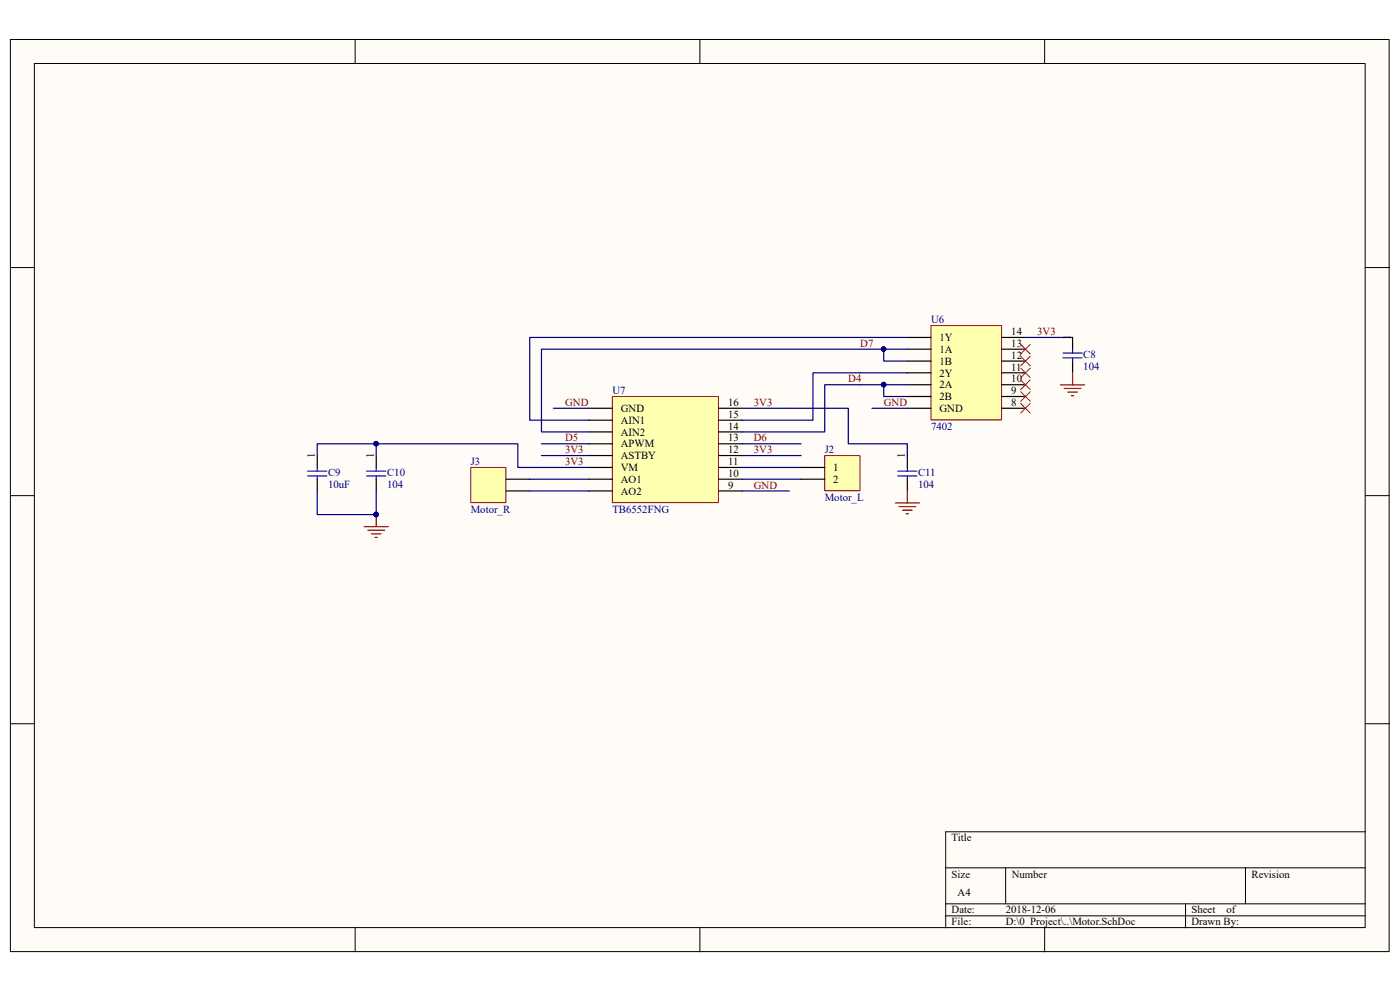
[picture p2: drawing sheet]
<svg xmlns="http://www.w3.org/2000/svg" width="297mm" height="210mm" viewBox="0 0 297 210" stroke-linecap="round" stroke-linejoin="round" font-family="sans-serif">
<g fill="#fffcf8" stroke="#000" stroke-width=".21">
<path d="M2.2 8.4h292.2v193.2h-292.2z" fill-rule="evenodd"/>
<path d="M7.3 13.4h282v183.1h-282z" fill-rule="evenodd"/>
</g>
<g fill="none" stroke="#000" stroke-width=".21">
<path d="M75.3 8.4v5M148.3 8.4v5M221.4 8.4v5M2.2 56.7h5.1M289.4 56.7h5M2.2 105h5.1M289.4 105h5M2.2 153.3h5.1M289.4 153.3h5M289.4 176.2h-89v20.3M75.3 196.5v5.1M148.3 196.5v5.1"/>
<path d="M200.4 183.8h89M200.4 191.4h89M200.4 194h89M213.1 183.8v7.6M221.4 196.5v5.1M251.2 191.4v5.1M263.9 183.8v7.6"/>
</g>
<path d="M129.8 84h22.4v22.5h-22.4z" fill-rule="evenodd" fill="#ffffb0" stroke="#800000" stroke-width=".21"/>
<g fill="none" stroke="#000" stroke-width=".25">
<path d="M124.8 86.5h5M124.8 89h5M124.8 91.5h5M124.8 94h5M124.8 96.5h5M124.8 99h5M152.3 86.5h5M152.3 89h5M152.3 91.5h5M152.3 94h5M152.3 96.5h5M152.3 99h5"/>
<path d="M124.8 101.5h5M124.8 104h5M152.3 101.5h5M152.3 104h5"/>
</g>
<path d="M197.3 69h15v19.9h-15z" fill-rule="evenodd" fill="#ffffb0" stroke="#800000" stroke-width=".21"/>
<g fill="none" stroke="#000" stroke-width=".25">
<path d="M192.3 71.5h5M192.3 74h5M192.3 76.5h5M192.3 79h5M212.3 71.5h5M212.3 74h5M212.3 76.5h5M212.3 79h5M227.3 71.5v2.5M227.3 76.5v2.5M67.2 96.5v2.5M79.7 96.5v2.5"/>
<path d="M192.3 81.5h5M192.3 84h5M192.3 86.5h5M192.3 96.5v2.5M212.3 81.5h5M212.3 84h5M212.3 86.5h5M67.2 101.5v2.5M79.7 101.5v2.5M192.3 101.5v2.5"/>
</g>
<g fill="none" stroke="#000080" stroke-width=".25">
<path d="M187.3 74v2.5h5M192.3 79h-20v10h-15M192.3 71.5h-80v17.5h12.5M217.3 71.5h10M67.2 96.5v-2.5h42.5v5h15.1M79.7 94v2.5M114.7 96.5h10.1M114.7 94h10.1M117.3 86.5h7.5M157.3 86.5h22.5v7.5h12.5v2.5M157.3 96.5h12.5M157.3 99h12.5"/>
<path d="M157.3 94h12.5M184.8 86.5h7.5M187.3 81.5v2.5h5M192.3 81.5h-17.5v10h-17.5M67.2 104v5h12.5v-5M112.3 101.5h12.5M112.3 104h12.5M157.3 101.5h12.5M157.3 104h10"/>
</g>
<g fill="#000080" stroke="#000080" stroke-width=".21">
<circle cx="187.2" cy="81.5" r=".48"/>
<circle cx="187.2" cy="73.9" r=".48"/>
<circle cx="79.7" cy="109" r=".48"/>
<circle cx="79.7" cy="94" r=".48"/>
</g>
<path d="M216.3 72.9l2 2.1M216.3 75.5l2 2M216.3 78l2 2M218.3 72.9l-2 2.1M218.3 75.5l-2 2M218.3 78l-2 2M216.3 80.5l2 2M216.3 83l2 2M216.3 85.5l2 2M218.3 80.5l-2 2M218.3 83l-2 2M218.3 85.5l-2 2" fill="none" stroke="#f00" stroke-width=".21"/>
<g fill="none" stroke="#00f" stroke-width=".25">
<path d="M225.3 75.8h4M225.3 74.8h4M227.3 74v.8M227.3 75.8v.8M65.2 99.8h4.1M67.2 99v.8M77.7 99.8h4.1M79.7 99v.8M190.2 99.8h4.1M192.3 99v.8M65.2 100.8h4.1M67.2 100.8v.8"/>
<path d="M77.7 100.8h4.1M79.7 100.8v.8M190.2 100.8h4.1M192.3 100.8v.8"/>
</g>
<g fill="none" stroke="#800000" stroke-width=".25">
<path d="M227.3 79v2.5M224.8 81.5h5M225.5 82.3h3.6M226.3 83h2M227 83.8h.6M77.2 111.5h5.1M78 112.3h3.5M78.7 113.1h2M79.5 113.8h.5M79.7 109v2.5M189.7 106.5h5.1M190.5 107.3h3.6"/>
<path d="M191.3 108.1h2M192 108.8h.5M192.3 104v2.5"/>
</g>
<path d="M99.8 99h7.4v7.5h-7.4z" fill-rule="evenodd" fill="#ffffb0" stroke="#800000" stroke-width=".21"/>
<path d="M107.3 104h5M107.3 101.5h5" fill="none" stroke="#000" stroke-width=".25"/>
<path d="M174.8 96.5h7.4v7.4h-7.4z" fill-rule="evenodd" fill="#ffffb0" stroke="#800000" stroke-width=".21"/>
<path d="M169.8 99h5M169.8 101.5h5" fill="none" stroke="#000" stroke-width=".25"/>
<path d="M192.3 74h-77.6v17.5h10.1" fill="none" stroke="#000080" stroke-width=".25"/>
<circle cx="187.2" cy="73.9" r=".48" fill="#000080" stroke="#000080" stroke-width=".21"/>
<g font-size="2.3" fill="#000080">
<text x="197.3" y="68.5">U6</text>
<text x="229.6" y="75.8">C8</text>
<text x="129.8" y="83.5">U7</text>
<text x="229.6" y="78.4">104</text>
<text x="197.3" y="91.1">7402</text>
<text x="69.5" y="100.8">C9</text>
<text x="82" y="100.8">C10</text>
<text x="99.8" y="98.5">J3</text>
<text x="174.8" y="96">J2</text>
<text x="194.6" y="100.8">C11</text>
<text x="69.5" y="103.4">10uF</text>
<text x="82" y="103.4">104</text>
<text x="174.8" y="106">Motor_L</text>
<text x="194.6" y="103.4">104</text>
<text x="99.8" y="108.6">Motor_R</text>
<text x="129.8" y="108.6">TB6552FNG</text>
</g>
<g font-size="2.3">
<text x="214.3" y="71">14</text>
<text x="226.8" y="71.9" transform="rotate(-90 226.8 71.9)">1</text>
<text x="199.1" y="72.2">1Y</text>
<text x="199.1" y="74.8">1A</text>
<text x="199.1" y="77.3">1B</text>
<text x="214.3" y="76">12</text>
<text x="214.3" y="73.5">13</text>
<text x="199.1" y="79.8">2Y</text>
<text x="199.1" y="82.3">2A</text>
<text x="214.3" y="83.5">9</text>
<text x="214.3" y="81">10</text>
<text x="214.3" y="78.5">11</text>
<text x="131.6" y="87.2">GND</text>
<text x="131.6" y="89.8">AIN1</text>
<text x="154.3" y="88.5">15</text>
<text x="154.3" y="86">16</text>
<text x="199.1" y="84.7">2B</text>
<text x="199.1" y="87.2">GND</text>
<text x="214.3" y="86">8</text>
<text x="131.6" y="92.3">AIN2</text>
<text x="131.6" y="94.8">APWM</text>
<text x="154.3" y="93.5">13</text>
<text x="154.3" y="91">14</text>
<text x="66.7" y="97" transform="rotate(-90 66.7 97)">1</text>
<text x="79.2" y="97" transform="rotate(-90 79.2 97)">1</text>
<text x="131.6" y="97.3">ASTBY</text>
<text x="131.6" y="99.8">VM</text>
<text x="154.3" y="101">10</text>
<text x="154.3" y="98.5">11</text>
<text x="154.3" y="96">12</text>
<text x="176.5" y="99.8">1</text>
<text x="191.8" y="97" transform="rotate(-90 191.8 97)">1</text>
<text x="131.6" y="102.3">AO1</text>
<text x="131.6" y="104.8">AO2</text>
<text x="154.3" y="103.5">9</text>
<text x="176.5" y="102.3">2</text>
<text x="201.7" y="178.2">Title</text>
<text x="201.7" y="185.9">Size</text>
<text x="214.4" y="185.9">Number</text>
<text x="265.2" y="185.9">Revision</text>
<text x="202.9" y="189.7">A4</text>
<text x="201.7" y="193.5">Date:</text>
<text x="201.7" y="196">File:</text>
<text x="213.1" y="193.5">2018-12-06</text>
<text x="213.1" y="196">D:\0_Project\..\Motor.SchDoc</text>
<text x="252.5" y="193.5">Sheet</text>
<text x="252.5" y="196">Drawn By:</text>
<text x="259.9" y="193.5">of</text>
</g>
<g font-size="2.3" fill="#800000">
<text x="219.8" y="71">3V3</text>
<text x="182.3" y="73.5">D7</text>
<text x="179.8" y="81">D4</text>
<text x="119.8" y="86">GND</text>
<text x="159.8" y="86">3V3</text>
<text x="187.3" y="86">GND</text>
<text x="119.8" y="93.5">D5</text>
<text x="159.8" y="93.5">D6</text>
<text x="119.8" y="98.5">3V3</text>
<text x="119.8" y="96">3V3</text>
<text x="159.8" y="96">3V3</text>
<text x="159.8" y="103.5">GND</text>
</g>
</svg>
